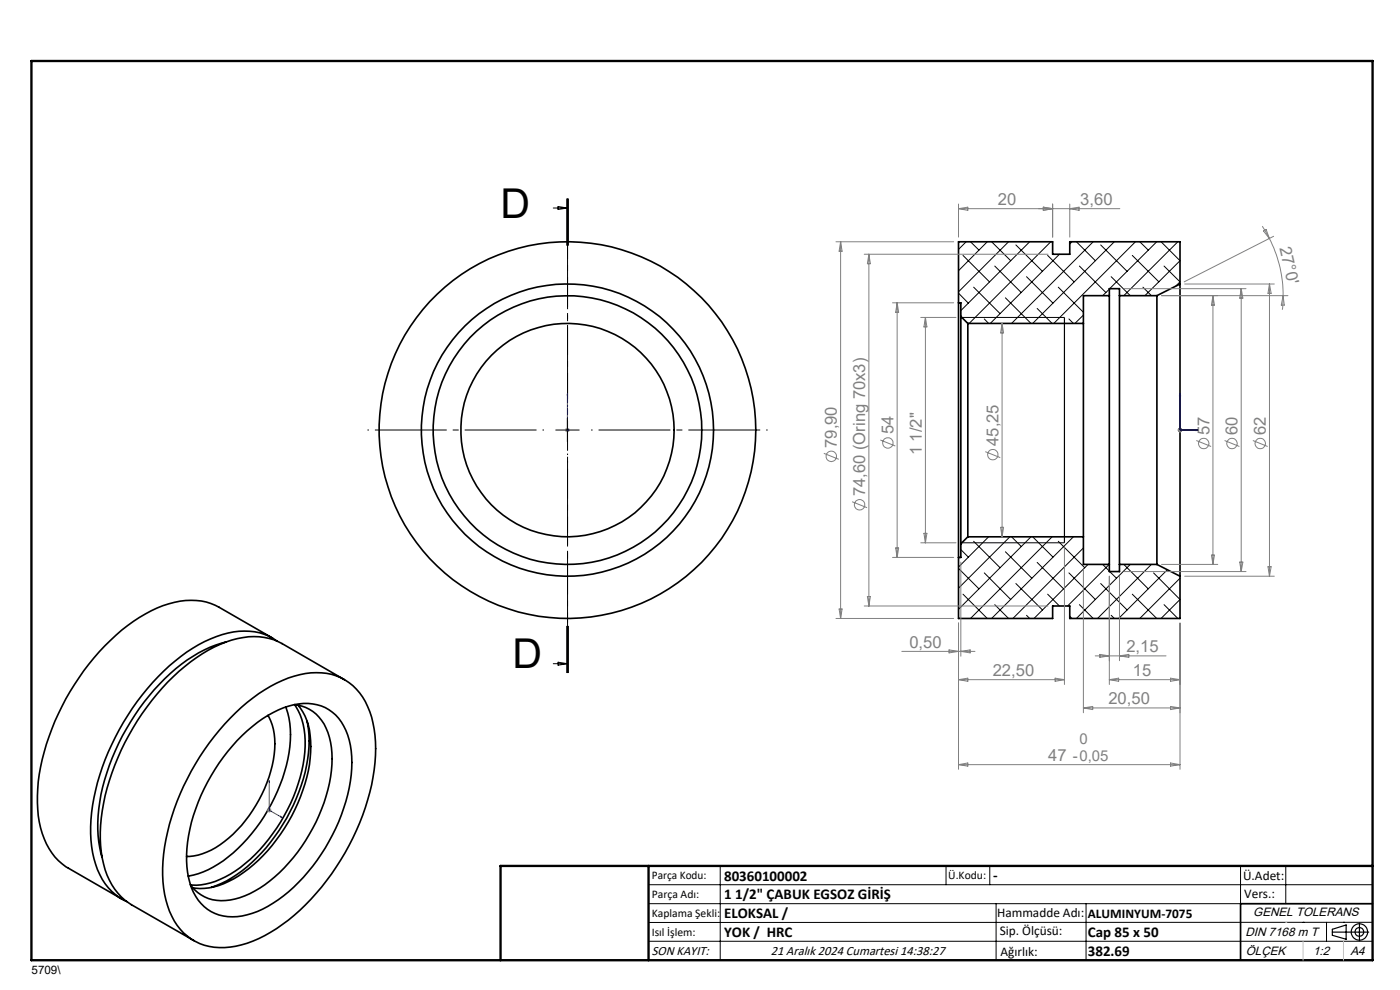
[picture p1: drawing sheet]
<svg xmlns="http://www.w3.org/2000/svg" width="297mm" height="210mm" viewBox="0 0 297 210" stroke-linecap="round" stroke-linejoin="round" font-family="sans-serif">
<g fill="none" stroke="#000" stroke-width=".35">
<path d="M203.3 64.2v54M203.3 64.2h.5v2.9M203.8 67.1v48.2M203.8 67.1l1.5 1.5M205.3 68.6v45.3M205.3 68.6h24.5M229.8 68.6v45.3M235.3 62.7v57M235.3 62.7h-5.5v5.9M235.3 62.7v-1.5h2.2v1.5M237.5 62.7v57M237.5 62.7h7.9"/>
<path d="M245.4 62.7v57M250.3 60.2v62M250.3 60.2v-8.9h-23.4v2.6h-3.6v-2.6h-20v12.9M250.3 60.2l-4.9 2.5M203.3 118.2v13h20v-2.7h3.6v2.7h23.4v-9M203.8 115.3v2.9h-.5M205.3 113.9h24.5M205.3 113.9l-1.5 1.4M229.8 113.9v5.8h5.5M235.3 119.7v1.5h2.2v-1.5M237.5 119.7h7.9M245.4 119.7l4.9 2.5"/>
<path d="M48 136.2a30.9 30.9 0 0 0-15.3 10.1 48.6 48.6 0 0 0-11.7 25.3 25.4 25.4 0 0 0 .6 10.2M57.8 135.4l-11.3-6.6a13.9 13.9 0 0 0-11.9-.3 38.7 38.7 0 0 0-16.8 13.8 50.4 50.4 0 0 0-9.8 25 20.9 20.9 0 0 0 3 13.6 10.9 10.9 0 0 0 3.5 3.3l11.4 6.5M58.8 136a13.4 13.4 0 0 0-12.9-1 37 37 0 0 0-15.7 12.4 49.5 49.5 0 0 0-11 28 19.5 19.5 0 0 0 3.8 12.9 11.8 11.8 0 0 0 3.9 2.9M50 151.2a29.1 29.1 0 0 1 14.8-8.3 11.7 11.7 0 0 1 13.7 8.1 29.9 29.9 0 0 1 0 17.1 51.9 51.9 0 0 1-18.6 28 22.4 22.4 0 0 1-13.4 4.9 11.7 11.7 0 0 1-10.9-8.9 30.8 30.8 0 0 1 .3-17.3 53.7 53.7 0 0 1 14.1-23.6zM50.3 157.1a25.2 25.2 0 0 1 12-7.6 9.2 9.2 0 0 1 11.5 6.4 24.8 24.8 0 0 1-.9 15.5 39.1 39.1 0 0 1-15 20.2 14.5 14.5 0 0 1-11.4 2.5 9.7 9.7 0 0 1-6.5-7.9 29.2 29.2 0 0 1 2.7-17.5 43.2 43.2 0 0 1 7.6-11.6zM56.8 151.8a13.5 13.5 0 0 1 1.2 9.4 29.1 29.1 0 0 1-12.2 18.6l-1.9 1a10.1 10.1 0 0 1-4.3 .9M60.6 150a21.5 21.5 0 0 1-.2 13.8 36.1 36.1 0 0 1-14.1 19.5l-3.2 1.7-3.2 .8M62.4 149.5a8.5 8.5 0 0 1 7.5 6.9 25.1 25.1 0 0 1-1.7 15.2 34.7 34.7 0 0 1-14.2 17.4 12.3 12.3 0 0 1-9.8 1.6 8 8 0 0 1-3.8-2.9 14.3 14.3 0 0 0 9.6-3 36.3 36.3 0 0 0 14.7-26.4 14.4 14.4 0 0 0-2.2-8.8M63.3 149.6a13.6 13.6 0 0 1 2.6 10 36.1 36.1 0 0 1-15.3 26.2 13.6 13.6 0 0 1-9.7 2.5M65.2 153a29.1 29.1 0 0 1-3 17.8 35.8 35.8 0 0 1-14.1 16.1l-3.3 1.3M73.1 144.2l-13.3-7.7a14.5 14.5 0 0 0-13.1 .2 40.9 40.9 0 0 0-16.6 14.7 48.8 48.8 0 0 0-8.8 25.1 19.5 19.5 0 0 0 3.7 13 10.5 10.5 0 0 0 2.9 2.4l13.2 7.6M291.2 191.7h-28v12"/>
<circle cx="120.4" cy="91.2" r="31"/>
<circle cx="120.4" cy="91.2" r="28.5"/>
<circle cx="120.4" cy="91.2" r="40"/>
<circle cx="120.4" cy="91.2" r="22.6"/>
</g>
<g fill="none" stroke="#000" stroke-width=".21">
<path d="M117.4 44.1h3M118.4 43.8l2 .3-2 .3zM120.2 42.1v10M120.4 42.1v10M120.6 42.1v10M204.3 54.2l5.6 5.6M205 51.3l-1.7 1.6M205.9 51.3l1.8 1.7M209.4 51.3l-6.1 6.1M210.4 51.3l4 4M211 56.4l5.6 5.6M214 51.3l-10.7 10.6"/>
<path d="M215.5 52l5.7 5.6M217.8 58.7l5.6 5.6M218.4 51.3l-14.6 14.6M222.3 54.2l5.6 5.6M222.9 51.3l-17.3 17.3M224.8 53.9l-14.7 14.7M227.4 51.3l-.5 .5M228.4 51.3l4 4M229 56.4l5.6 5.6M231.9 51.3l-17.3 17.3M233.5 52l5.6 5.6M235.7 58.7l4.1 4"/>
<path d="M236.4 51.3l-17.3 17.3M240.2 54.2l5.7 5.6M240.9 51.3l-17.3 17.3M241.8 51.3l1.8 1.7M245.4 51.3l-10 9.9M246.3 51.3l4 4-7.4 7.4M246.9 56.4l3.4 3.4-.9 .9M249.9 51.3l-11.5 11.4M203.3 62.2l2.1 2.1M204 67.3h21.8M206.6 60.9l5.6 5.6M208.8 67.7l.9 .9"/>
<path d="M213.3 63.2l5.4 5.4M220 65.4l3.2 3.2M224.5 60.9l5.3 5.3M226.8 67.7l.9 .9M229.8 66.8l-1.8 1.8M235.3 61.3l-1.4 1.4M242.5 60.9l1.8 1.8M117.9 91.2h5M120.4 88.7v5M203.8 116.6l1.6 1.6M204 115.1h21.8M206.6 114.8l5.6 5.6"/>
<path d="M209.7 113.9l-6.4 6.4M213.3 117l5.6 5.7M214.2 113.9l-10.9 10.9M214.6 113.9l2 2M218.7 113.9l-15.4 15.3M219.1 113.9l4.3 4.3M220 119.3l5.6 5.6M223.2 113.9l-17.3 17.3M224.5 114.8l5.6 5.6M227.7 113.9l-17.3 17.3M229.8 116.2l-14.9 15M230.8 119.7l-11.4 11.5"/>
<path d="M233.9 119.7l1.4 1.4M235.3 119.7l-8.8 8.8M238.4 119.7l5.2 5.2M239.8 119.7l-11.4 11.5M244.3 119.7l-11.5 11.5M120.2 132.8v10M120.4 132.8v10M120.6 132.8v10zM203.3 120.6l4.4 4.3M204.3 126l5.1 5.2M208.8 121.5l5.6 5.7M211 128.3l3 2.9"/>
<path d="M215.5 123.8l5.7 5.6M217.8 130.5l.6 .7M222.3 126l2.5 2.5M226.8 121.5l5.6 5.7M226.9 130.7l.5 .5M229 128.3l2.9 2.9M233.5 123.8l5.6 5.6M235.4 121.2l1.5 1.5M235.7 130.5l.7 .7M240.2 126l5.2 5.2M244.7 121.5l5.6 5.7-4 4M246.9 128.3l3 2.9"/>
<path d="M247.7 120.9l-10.4 10.3M250.3 122.7l-8.5 8.5M117.4 140.8h3M118.4 140.5l2 .3-2 .3zM137.6 187.7h153.6M137.6 191.7h153.6M137.6 199.7h153.6M152.8 183.7v20M200.7 183.7v4M210 183.7v4M211.3 191.7v12M230.4 191.7v12"/>
<path d="M263.2 183.7v20M272.8 183.7v8M276.4 195.6h.1M281.4 195.6v4.1M285 195.6h.1M291.2 195.6l-153.6 .1"/>
</g>
<g fill="none" stroke="#808080" stroke-width=".21">
<path d="M177.3 51.3h25M178.3 51.3v79.9M178.3 51.3l.3 2h-.6zM183.3 53.9h39M184.3 53.9v74.6M184.3 53.9l.3 2h-.6zM203.3 43.3v7M203.3 44.3l2-.4v.7zM221.3 43.9l2 .4-2 .3zM223.3 43.3v7M226.9 43.3v7M226.9 44.3l2-.4v.7z"/>
<path d="M237.6 44.3h-34.3M267.8 48l1.5 2.6M268 49l.6-.3 .7 1.9zM269.3 50.6a26 26 0 0 1 2.9 12.1M270.2 50.1l-19 9.7M189.3 64.2h13M190.3 64.2v54M190.3 64.2l.3 2h-.6zM195.3 67.3h7.5M196.3 67.3v47.8M196.3 67.3l.3 2h-.6zM212.6 68.6v45.3"/>
<path d="M212.6 68.6l.3 2h-.6zM238.5 61.2h25.8M246.4 62.7h26.8M251.3 60.2h19M257.3 62.7l.3 2h-.6zM257.3 62.7v57M263.3 61.2v60M263.3 61.2l.4 2h-.7zM269.3 60.2v62M269.3 60.2l.4 2h-.7zM272.2 62.7l-.2 3M272.2 62.7l.3 2h-.7z"/>
<path d="M119.9 91.2h1M120 90.9l.7 .7M120.4 90.7v1M120.7 90.9l-.7 .7M174.8 96.2l3.1 1.2M186.8 93.3l3.1 1.3M209 95.8l3.2 1.3M249.8 91.2h1M250 90.9l.7 .7M250.3 90.7v1M250.7 90.9l-.7 .7M253.8 93.4l3.1 1.3"/>
<path d="M259.8 93.4l3.1 1.3M265.8 93.4l3.1 1.3M180.8 106.4l3.1 1.3M189.3 118.2h13M190 116.2h.6l-.3 2zM195.3 115.1h7.5M196 113.1h.6l-.3 2zM203.8 119.2v20M212.3 111.9h.6l-.3 2zM225.8 116.1v29.1M246.4 119.7h11.9M257 117.7h.6l-.3 2z"/>
<path d="M263 119.2h.7l-.4 2zM177.3 131.2h25M178 129.2h.6l-.3 2zM183.3 128.5h39M184 126.5h.6l-.3 2zM191.3 138.2h15.5M201.3 137.9l2 .3-2 .3zM203.3 132.2v31M203.8 138.2l2-.3v.6zM229.8 120.7v30.5M232.3 139.1h15.1M233.3 138.8l2 .3-2 .3z"/>
<path d="M235.3 122.2v23M237.5 122.2v18M237.5 139.1l2-.3v.6zM238.5 121.2h25.8M250.3 132.2v31M251.3 122.2h19M269 120.2h.7l-.4 2zM203.3 144.2h22.5M203.3 144.2l2-.3v.6zM223.8 143.9l2 .3-2 .3zM229.8 150.2h20.5M229.8 150.2l2-.3v.6z"/>
<path d="M235.3 144.2h15M235.3 144.2l2-.3v.6zM248.3 149.9l2 .3-2 .3zM248.3 143.9l2 .3-2 .3zM56.6 171.9h1M56.8 171.5l.7 .7M57.1 171.3v1.1M57.5 171.5l-.7 .7M203.3 162.2l2-.4v.7zM203.3 162.2h47M248.3 161.8l2 .4-2 .3z"/>
<circle cx="176.3" cy="96.8" r="1.11"/>
<circle cx="188.4" cy="94" r="1.12"/>
<circle cx="210.6" cy="96.5" r="1.1"/>
<circle cx="255.4" cy="94.1" r="1.09"/>
<circle cx="261.4" cy="94.1" r="1.09"/>
<circle cx="267.4" cy="94.1" r="1.09"/>
<circle cx="182.3" cy="107.1" r="1.11"/>
</g>
<g fill="none" stroke="#000" stroke-width=".25">
<path d="M225.8 67.3v47.8M282.6 197.7h7.8M282.6 197.1l3-.9v3l-3-.8zM288.4 195.8v3.8M106.2 203.7h185"/>
<circle cx="288.4" cy="197.7" r="1.74"/>
<circle cx="288.4" cy="197.7" r=".93"/>
</g>
<path d="M120.4 83.5v7.7M120.4 91.2h.1M120.4 91.1v.2zM120.4 83.5v.4v-.4M250.3 83.5v7.7h3.9M250.3 83.5l.1 .4h-.2zM253.8 91.1l.4 .1-.4 .1zM57.1 165.6v6.3l2.7 1.5M57.1 165.6l.1 .3zM59.5 173.2l.3 .2-.3-.1z" fill="none" stroke="#00f" stroke-width=".21"/>
<path d="M115.4 91.2h-37.4M120.4 86.2v-37.4M120.4 96.2v37.5M125.4 91.2h37.5" fill="none" stroke="#000" stroke-width=".21" stroke-dasharray="15.2 1.3 1.3 1.3" stroke-dashoffset="-1.6" stroke-linecap="butt"/>
<path d="M120.4 42.1v100.7" fill="none" stroke="#000" stroke-width=".21" stroke-dasharray="6.3 1.3 1.3 1.3" stroke-dashoffset="3.6" stroke-linecap="butt"/>
<path d="M6.7 12.9h284.5v190.8h-284.5zM137.6 183.7v20M291.2 183.7h-185v20" fill="none" stroke="#000" stroke-width=".5"/>
<path d="M276.4 199.7v4M285 199.7v4" fill="none" stroke="#c0c0c0" stroke-width=".21"/>
<path d="M272.8 195.6h.1" fill="none" stroke="#c0c0c0" stroke-width=".25"/>
<g fill="#00f">
<path d="M59.5 173.2l.3 .2-.3-.1zM57.1 165.6l.1 .3zM120.4 91.1v.2zM120.4 83.5v.4z"/>
<path d="M253.8 91.1l.4 .1-.4 .1zM250.3 83.5l.1 .4h-.2zM253.8 91.1l.4 .1-.4 .1zM250.3 83.5l.1 .4h-.2z"/>
</g>
<g font-size="8.7">
<text x="106.2" y="46.3">D</text>
<text x="108.7" y="141.6">D</text>
</g>
<g font-size="3.5" fill="#808080">
<text x="211.7" y="43.5">20</text>
<text x="229.2" y="43.5">3,60</text>
<text x="271.4" y="52.6" transform="rotate(77 271.4 52.6)">27°0'</text>
<text x="177.6" y="95" transform="rotate(-90 177.6 95)">79,90</text>
<text x="189.6" y="92.2" transform="rotate(-90 189.6 92.2)">54</text>
<text x="211.8" y="94.6" transform="rotate(-90 211.8 94.6)">45,25</text>
<text x="256.6" y="92.3" transform="rotate(-90 256.6 92.3)">57</text>
<text x="262.6" y="92.3" transform="rotate(-90 262.6 92.3)">60</text>
<text x="268.6" y="92.3" transform="rotate(-90 268.6 92.3)">62</text>
<text x="195.6" y="96.6" transform="rotate(-90 195.6 96.6)">1 1/2&quot;</text>
<text x="183.6" y="105.3" transform="rotate(-90 183.6 105.3)">74,60 (Oring 70x3)</text>
<text x="192.9" y="137.4">0,50</text>
<text x="210.6" y="143.4">22,50</text>
<text x="239" y="138.3">2,15</text>
<text x="240.3" y="143.4">15</text>
<text x="235.1" y="149.4">20,50</text>
<text x="222.4" y="161.4">47 -0,05</text>
</g>
<text font-size="3.2" fill="#808080" x="229" y="157.9">0</text>
<g font-size="3.2">
<text x="153.6" y="186.8">80360100002</text>
<text x="153.6" y="190.8">1 1/2&quot; ÇABUK EGSOZ GİRİŞ</text>
<text x="210.7" y="186.6">-</text>
<text x="153.6" y="194.8">ELOKSAL /</text>
<text x="153.6" y="198.8">YOK / HRC</text>
<text x="230.8" y="198.7">Cap 85 x 50</text>
<text x="230.8" y="202.8">382.69</text>
</g>
<g font-size="2.8">
<text x="263.7" y="186.7">Ü.Adet:</text>
<text x="263.9" y="190.5">Vers.:</text>
<text x="211.5" y="194.5">Hammadde Adı:</text>
<text x="230.8" y="194.7">ALUMINYUM-7075</text>
<text x="138.3" y="202.6">SON KAYIT:</text>
<text x="163.5" y="202.6">21 Aralık 2024 Cumartesi 14:38:27</text>
<text x="212.1" y="198.4">Sip. Ölçüsü:</text>
<text x="212.2" y="202.7">Ağırlık:</text>
</g>
<g font-size="2.6">
<text x="265.9" y="194.4">GENEL TOLERANS</text>
<text x="264.2" y="198.5">DIN 7168 m T</text>
<text x="264.3" y="202.6">ÖLÇEK</text>
<text x="278.5" y="202.6">1:2</text>
<text x="286.5" y="202.6">A4</text>
</g>
<g font-size="2.5">
<text x="138.3" y="186.4">Parça Kodu:</text>
<text x="138.3" y="190.5">Parça Adı:</text>
<text x="201.2" y="186.5">Ü.Kodu:</text>
<text x="138.3" y="194.5">Kaplama Şekli:</text>
<text x="138.3" y="198.6">Isıl İşlem:</text>
<text x="6.7" y="206.7">5709\</text>
</g>
</svg>
